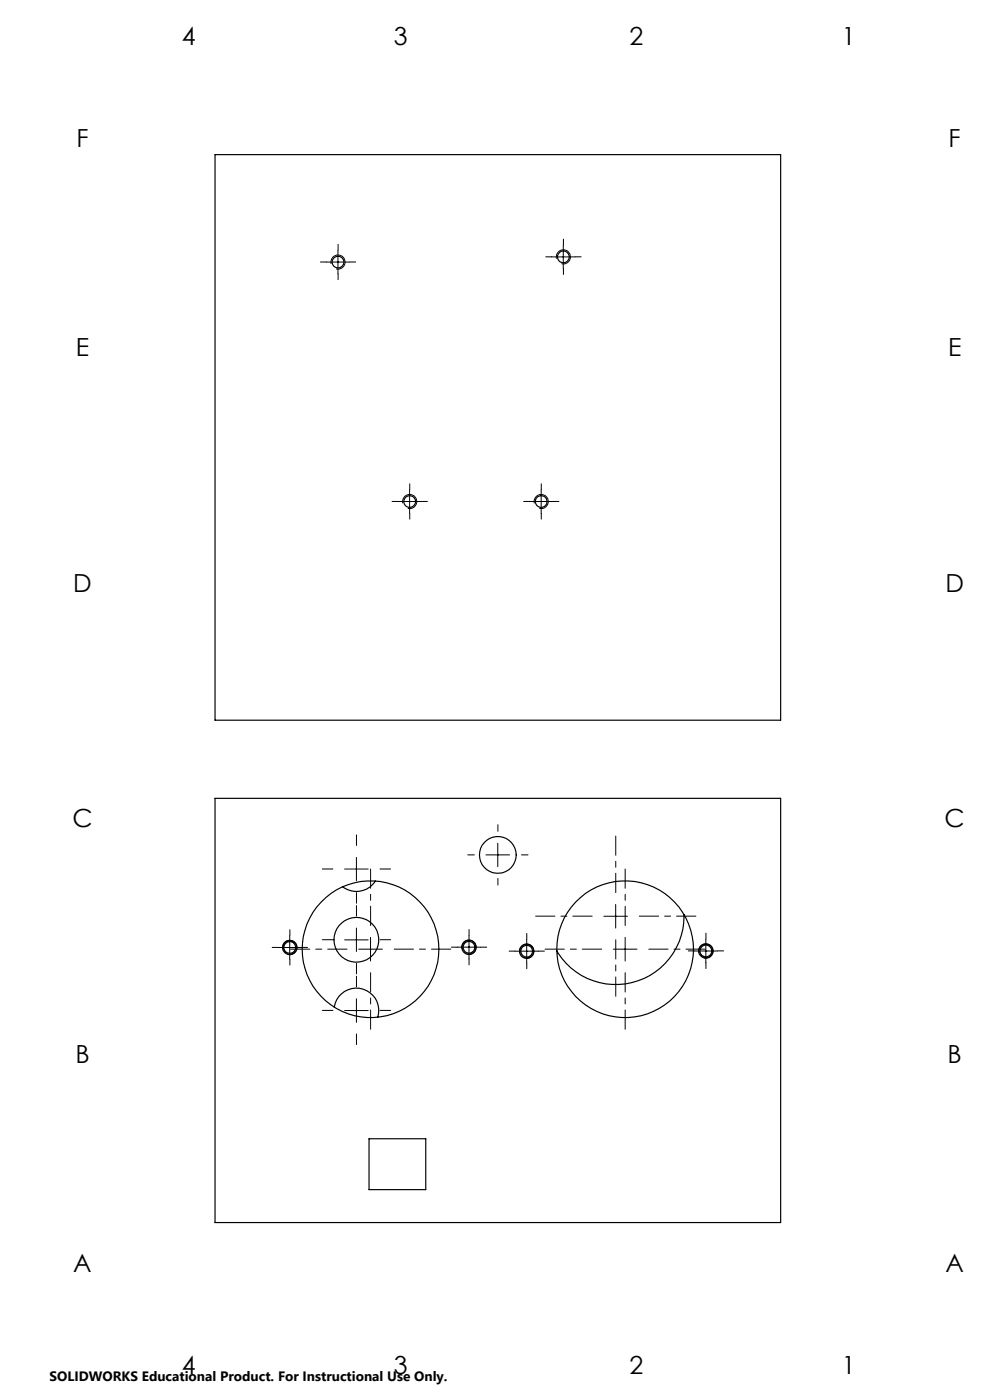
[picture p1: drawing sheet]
<svg xmlns="http://www.w3.org/2000/svg" width="210mm" height="297mm" viewBox="0 0 210 297" stroke-linecap="round" stroke-linejoin="round" font-family="sans-serif">
<g fill="none" stroke="#000" stroke-width=".21">
<path d="M69.2 55.6h5M70.2 56a1.51 1.51 0 0 1 1.4-1.9 1.51 1.51 0 0 1 1.6 1.6 1.51 1.51 0 0 1-1.9 1.3M71.7 53.1v5M117 54.5h5M118 54.9a1.51 1.51 0 0 1 1.4-1.9 1.51 1.51 0 0 1 1.6 1.6 1.51 1.51 0 0 1-1.9 1.3M119.5 52v5M84.4 106.4h5M85.4 106.8a1.51 1.51 0 0 1 1.4-1.9 1.51 1.51 0 0 1 1.6 1.6 1.51 1.51 0 0 1-1.9 1.3M86.9 103.9v5M112.3 106.4h5M113.3 106.8a1.5 1.5 0 0 1 1.4-1.9 1.5 1.5 0 0 1 1.6 1.6 1.5 1.5 0 0 1-1.9 1.3M114.8 103.9v5"/>
<path d="M105.6 178.9v5M61.5 198.5v5M73.1 199.4h5M73.1 184.4h5M75.6 181.9v5M75.6 196.9v5M78.6 198.9v5M99.5 198.5v4.9M103.1 181.4h5M111.7 199.3v5M128.1 194.4h5M130.6 191.9v5"/>
<path d="M132.6 198.9v5M149.7 199.2v5.1M59 201h5M60 201.4a1.51 1.51 0 0 1 1.3-1.9 1.51 1.51 0 0 1 1.7 1.6 1.51 1.51 0 0 1-1.9 1.4M73.1 214.4h5M75.6 211.9v5M76.1 201.4h5M97 200.9h5M98 201.3a1.5 1.5 0 0 1 1.4-1.8 1.5 1.5 0 0 1 1.6 1.6 1.5 1.5 0 0 1-1.9 1.3M109.2 201.8h5M110.3 202.2a1.5 1.5 0 0 1 1.3-1.9 1.5 1.5 0 0 1 1.6 1.6 1.5 1.5 0 0 1-1.9 1.3M130.1 201.4h5"/>
<path d="M147.2 201.8h5M148.3 202.1a1.51 1.51 0 0 1 1.3-1.9 1.51 1.51 0 0 1 1.6 1.7 1.51 1.51 0 0 1-1.9 1.3"/>
</g>
<g fill="none" stroke="#000" stroke-width=".21" stroke-dasharray="15.2 1.3 1.3 1.3">
<path d="M69.2 55.6h-1.2M71.7 53.1v-1.3M71.7 58.1v1.2M74.2 55.6h1.3M117 54.5h-1.2M119.5 52v-1.3M119.5 57v1.2M122 54.5h1.3M84.4 106.4h-1.2M86.9 103.9v-1.3M86.9 108.9v1.2M89.4 106.4h1.3"/>
<path d="M112.3 106.4h-1.2M114.8 103.9v-1.3M114.8 108.9v1.2M117.3 106.4h1.3M75.6 179.4v-2.3M105.6 176.4v-1.4M61.5 198.5v-1.3M70.6 199.4h-2.2M70.6 184.4h-2.2M75.6 194.4v-2.3M75.6 189.4v2.2M80.6 199.4h2.3"/>
<path d="M80.6 184.4h2.3M99.5 198.4v-1.2M100.6 181.4h-1.4M105.6 186.4v1.4M110.6 181.4h1.4M111.7 199.3v-1.3M149.7 199.2v-1.2M59 201h-1.3M61.5 203.5v1.2M64 201h1.2M70.6 214.4h-2.2M75.6 204.4v2.2"/>
<path d="M75.6 209.4v-2.3M75.6 219.4v2.2M80.6 214.4h2.3M97 200.9h-1.3M99.5 203.4v1.3M102 200.9h1.2M109.2 201.8h-1.2M111.7 204.3v1.2M114.2 201.8h1.3M147.2 201.7h-1.2M149.7 204.2v1.3M152.2 201.7h1.3"/>
</g>
<path d="M78.6 196.4v-12M125.6 194.4h-12M130.6 189.4v-12M130.6 199.4v12M132.6 196.4v-12M135.6 194.4h12M73.6 201.4h-12M78.6 206.4v12M83.6 201.4h12M127.6 201.4h-12M132.6 206.4v12M137.6 201.4h12" fill="none" stroke="#000" stroke-width=".21" stroke-dasharray="15.2 1.3 1.3 1.3" stroke-dashoffset="11.1"/>
<g fill="none" stroke="#000" stroke-width=".25">
<path d="M45.6 32.8h120v120h-120zM45.6 169.4h120v90h-120zM79.6 186.9a4.8 4.8 0 0 1-6.9 1.2M145.1 194a14.5 14.5 0 0 1-10.5 14.3 14.5 14.5 0 0 1-16.5-6.6M70.9 213.7a4.7 4.7 0 0 1 5.8-4 4.7 4.7 0 0 1 3.4 6.1M78.3 241.6h12v10.8h-12z"/>
<circle cx="71.7" cy="55.6" r="1.25"/>
<circle cx="119.5" cy="54.5" r="1.26"/>
<circle cx="86.9" cy="106.4" r="1.25"/>
<circle cx="114.8" cy="106.4" r="1.25"/>
<circle cx="75.6" cy="199.4" r="4.8"/>
<circle cx="105.6" cy="181.4" r="3.9"/>
<circle cx="61.5" cy="201" r="1.26"/>
<circle cx="61.5" cy="201" r="1.53"/>
<circle cx="78.6" cy="201.4" r="14.5"/>
<circle cx="99.5" cy="201" r="1.25"/>
<circle cx="99.5" cy="201" r="1.53"/>
<circle cx="111.7" cy="201.8" r="1.53"/>
<circle cx="111.7" cy="201.8" r="1.24"/>
<circle cx="132.6" cy="201.4" r="14.5"/>
<circle cx="149.7" cy="201.7" r="1.52"/>
<circle cx="149.7" cy="201.7" r="1.26"/>
</g>
<g font-size="5.3">
<text x="38.5" y="9.5">4</text>
<text x="83.5" y="9.5">3</text>
<text x="133.6" y="9.5">2</text>
<text x="178.6" y="9.5">1</text>
<text x="16.2" y="31.3">F</text>
<text x="201.2" y="31.3">F</text>
<text x="16.1" y="75.5">E</text>
<text x="201.1" y="75.5">E</text>
<text x="15.5" y="125.5">D</text>
<text x="200.5" y="125.5">D</text>
<text x="15.4" y="175.5">C</text>
<text x="200.4" y="175.5">C</text>
<text x="16" y="225.5">B</text>
<text x="201" y="225.5">B</text>
<text x="15.5" y="269.8">A</text>
<text x="200.5" y="269.8">A</text>
<text x="38.5" y="291.5">4</text>
<text x="83.5" y="291.5">3</text>
<text x="133.6" y="291.5">2</text>
<text x="178.6" y="291.5">1</text>
</g>
<text font-size="2.9" x="10.5" y="292.9">SOLIDWORKS Educational Product. For Instructional Use Only.</text>
</svg>
